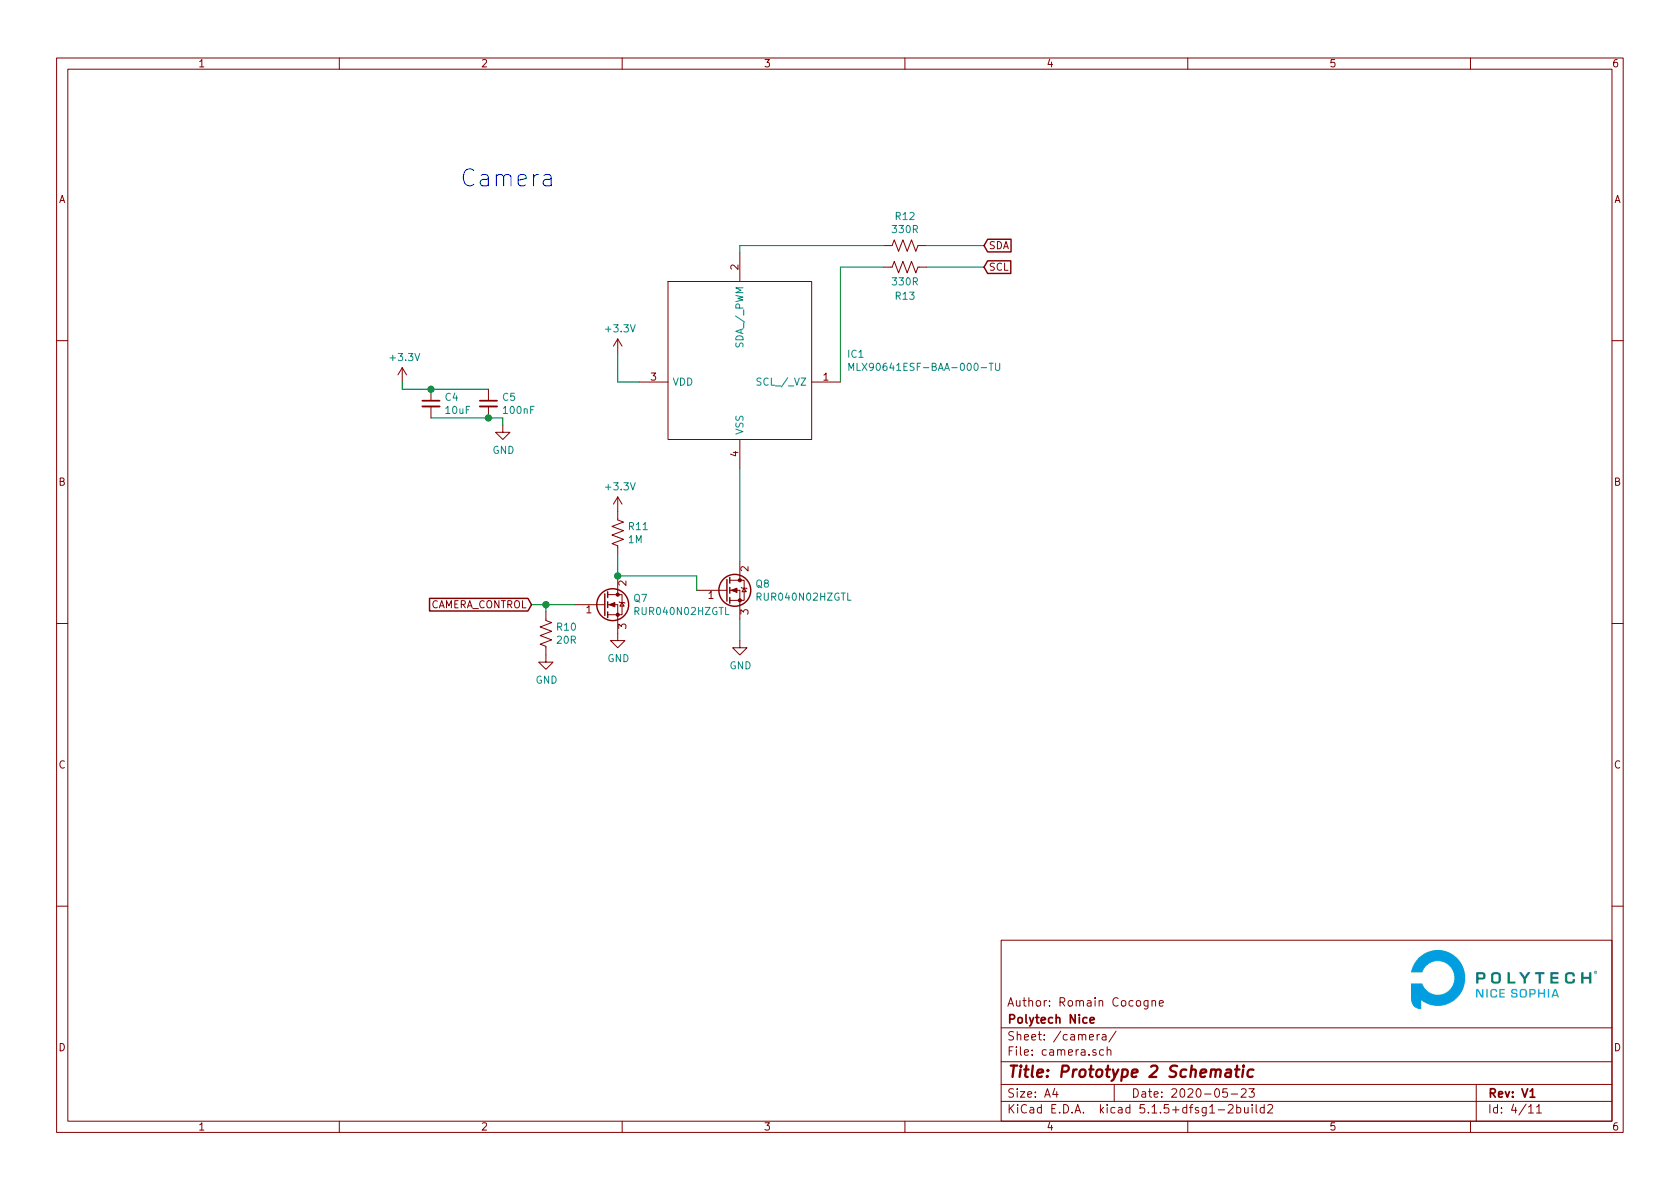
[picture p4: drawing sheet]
EESchema Schematic File Version 4
EELAYER 30 0
EELAYER END
$Descr A4 11693 8268
encoding utf-8
Sheet 4 11
Title "Prototype 2 Schematic"
Date "2020-05-23"
Rev "V1"
Comp "Polytech Nice"
Comment1 "Author: Romain Cocogne"
Comment2 ""
Comment3 ""
Comment4 ""
$EndDescr
$Comp
L power:+3.3V #PWR026
U 1 1
P 4300 2450
F 0 "#PWR026" H 4300 2300 50  0001 C CNN
F 1 "+3.3V" H 4315 2623 50  0000 C CNN
F 2 "" H 4300 2450 50  0001 C CNN
F 3 "" H 4300 2450 50  0001 C CNN
	1    4300 2450
	1    0    0    -1  
$EndComp
Wire Wire Line
	4300 2450 4300 2650
Wire Wire Line
	4300 2650 4450 2650
Wire Wire Line
	5150 1700 5150 1750
Wire Wire Line
	5850 1850 5850 2650
$Comp
L panneaux_solaires:10uF C4
U 1 1
P 3000 2800
F 0 "C4" H 3092 2846 50  0000 L CNN
F 1 "10uF" H 3092 2755 50  0000 L CNN
F 2 "Capacitor_SMD:C_0805_2012Metric" H 3000 2800 50  0001 C CNN
F 3 "~" H 3000 2800 50  0001 C CNN
	1    3000 2800
	1    0    0    -1  
$EndComp
$Comp
L panneaux_solaires:100nF C5
U 1 1
P 3400 2800
F 0 "C5" H 3492 2846 50  0000 L CNN
F 1 "100nF" H 3492 2755 50  0000 L CNN
F 2 "Capacitor_SMD:C_0805_2012Metric" H 3400 2800 50  0001 C CNN
F 3 "~" H 3400 2800 50  0001 C CNN
	1    3400 2800
	1    0    0    -1  
$EndComp
Wire Wire Line
	3400 2700 3000 2700
Wire Wire Line
	2800 2700 2800 2650
Connection ~ 3000 2700
Wire Wire Line
	3000 2700 2800 2700
Wire Wire Line
	3400 2900 3000 2900
Wire Wire Line
	3400 2900 3500 2900
Wire Wire Line
	3500 2900 3500 2950
Connection ~ 3400 2900
$Comp
L power:+3.3V #PWR023
U 1 1
P 2800 2650
F 0 "#PWR023" H 2800 2500 50  0001 C CNN
F 1 "+3.3V" H 2815 2823 50  0000 C CNN
F 2 "" H 2800 2650 50  0001 C CNN
F 3 "" H 2800 2650 50  0001 C CNN
	1    2800 2650
	1    0    0    -1  
$EndComp
$Comp
L power:GND #PWR024
U 1 1
P 3500 2950
F 0 "#PWR024" H 3500 2700 50  0001 C CNN
F 1 "GND" H 3505 2777 50  0000 C CNN
F 2 "" H 3500 2950 50  0001 C CNN
F 3 "" H 3500 2950 50  0001 C CNN
	1    3500 2950
	1    0    0    -1  
$EndComp
$Comp
L panneaux_solaires:330R R12
U 1 1
P 6300 1700
F 0 "R12" V 6095 1700 50  0000 C CNN
F 1 "330R" V 6186 1700 50  0000 C CNN
F 2 "Resistor_SMD:R_0805_2012Metric" V 6340 1690 50  0001 C CNN
F 3 "" H 6300 1700 50  0001 C CNN
	1    6300 1700
	0    1    1    0   
$EndComp
$Comp
L panneaux_solaires:330R R13
U 1 1
P 6300 1850
F 0 "R13" V 6500 1850 50  0000 C CNN
F 1 "330R" V 6400 1850 50  0000 C CNN
F 2 "Resistor_SMD:R_0805_2012Metric" V 6340 1840 50  0001 C CNN
F 3 "" H 6300 1850 50  0001 C CNN
	1    6300 1850
	0    1    1    0   
$EndComp
Wire Wire Line
	5850 1850 6150 1850
Wire Wire Line
	6450 1850 6850 1850
Wire Wire Line
	6850 1700 6450 1700
$Comp
L panneaux_solaires:MLX90641ESF-BAA-000-TU IC1
U 1 1
P 4450 2650
F 0 "IC1" H 5894 2846 50  0000 L CNN
F 1 "MLX90641ESF-BAA-000-TU" H 5894 2755 50  0000 L CNN
F 2 "MLX90621ESFBAB000SP" H 5700 3350 50  0001 L CNN
F 3 "https://www.mouser.com/datasheet/2/734/MLX90614-Datasheet-Melexis-953298.pdf" H 5700 3250 50  0001 L CNN
F 4 "Board Mount Temperature Sensors" H 5700 3150 50  0001 L CNN "Description"
F 5 "11.4" H 5700 3050 50  0001 L CNN "Height"
F 6 "Melexis" H 5700 2950 50  0001 L CNN "Manufacturer_Name"
F 7 "MLX90641ESF-BAA-000-TU" H 5700 2850 50  0001 L CNN "Manufacturer_Part_Number"
F 8 "482-90641ESFBAA000TU" H 5700 2750 50  0001 L CNN "Mouser Part Number"
F 9 "https://www.mouser.com/Search/Refine.aspx?Keyword=482-90641ESFBAA000TU" H 5700 2650 50  0001 L CNN "Mouser Price/Stock"
F 10 "" H 5700 2550 50  0001 L CNN "RS Part Number"
F 11 "" H 5700 2450 50  0001 L CNN "RS Price/Stock"
	1    4450 2650
	1    0    0    -1  
$EndComp
Wire Wire Line
	5150 1700 6150 1700
Text GLabel 6850 1850 2    50   Input ~ 0
SCL
Text GLabel 6850 1700 2    50   Input ~ 0
SDA
Text GLabel 3700 4200 0    50   Input ~ 0
CAMERA_CONTROL
Wire Wire Line
	5150 4300 5150 4450
$Comp
L panneaux_solaires:20R R?
U 1 1
P 3800 4400
AR Path="/5E7571A7/5E866848" Ref="R?"  Part="1" 
AR Path="/5E8CE88D/5E866848" Ref="R?"  Part="1" 
AR Path="/5E8B7D51/5E866848" Ref="R10"  Part="1" 
F 0 "R10" H 3868 4446 50  0000 L CNN
F 1 "20R" H 3868 4355 50  0000 L CNN
F 2 "Resistor_SMD:R_0805_2012Metric" V 3840 4390 50  0001 C CNN
F 3 "~" H 3800 4400 50  0001 C CNN
	1    3800 4400
	1    0    0    -1  
$EndComp
Wire Wire Line
	4850 4100 4850 4000
Wire Wire Line
	4300 3850 4300 4000
Wire Wire Line
	4000 4200 3800 4200
Wire Wire Line
	3800 4200 3800 4250
Wire Wire Line
	3800 4200 3700 4200
Connection ~ 3800 4200
$Comp
L panneaux_solaires:RUR040N02HZGTL Q?
U 1 1
P 4200 4200
AR Path="/5E7571A7/5E866854" Ref="Q?"  Part="1" 
AR Path="/5E8CE88D/5E866854" Ref="Q?"  Part="1" 
AR Path="/5E8B7D51/5E866854" Ref="Q7"  Part="1" 
F 0 "Q7" H 4406 4246 50  0000 L CNN
F 1 "RUR040N02HZGTL" H 4406 4155 50  0000 L CNN
F 2 "panneaux_solaires:RUR040N02HZGTL" H 4400 4300 50  0001 C CNN
F 3 "~" H 4200 4200 50  0001 C CNN
	1    4200 4200
	1    0    0    -1  
$EndComp
$Comp
L panneaux_solaires:RUR040N02HZGTL Q?
U 1 1
P 5050 4100
AR Path="/5E7571A7/5E86685A" Ref="Q?"  Part="1" 
AR Path="/5E8CE88D/5E86685A" Ref="Q?"  Part="1" 
AR Path="/5E8B7D51/5E86685A" Ref="Q8"  Part="1" 
F 0 "Q8" H 5256 4146 50  0000 L CNN
F 1 "RUR040N02HZGTL" H 5256 4055 50  0000 L CNN
F 2 "panneaux_solaires:RUR040N02HZGTL" H 5250 4200 50  0001 C CNN
F 3 "~" H 5050 4100 50  0001 C CNN
	1    5050 4100
	1    0    0    -1  
$EndComp
Wire Wire Line
	4850 4000 4300 4000
Connection ~ 4300 4000
$Comp
L panneaux_solaires:1M R?
U 1 1
P 4300 3700
AR Path="/5E7571A7/5E866862" Ref="R?"  Part="1" 
AR Path="/5E8CE88D/5E866862" Ref="R?"  Part="1" 
AR Path="/5E8B7D51/5E866862" Ref="R11"  Part="1" 
F 0 "R11" H 4368 3746 50  0000 L CNN
F 1 "1M" H 4368 3655 50  0000 L CNN
F 2 "Resistor_SMD:R_0805_2012Metric" V 4340 3690 50  0001 C CNN
F 3 "~" H 4300 3700 50  0001 C CNN
	1    4300 3700
	1    0    0    -1  
$EndComp
Wire Wire Line
	5150 3250 5150 3900
$Comp
L power:+3.3V #PWR027
U 1 1
P 4300 3550
F 0 "#PWR027" H 4300 3400 50  0001 C CNN
F 1 "+3.3V" H 4315 3723 50  0000 C CNN
F 2 "" H 4300 3550 50  0001 C CNN
F 3 "" H 4300 3550 50  0001 C CNN
	1    4300 3550
	1    0    0    -1  
$EndComp
$Comp
L power:GND #PWR025
U 1 1
P 3800 4550
F 0 "#PWR025" H 3800 4300 50  0001 C CNN
F 1 "GND" H 3805 4377 50  0000 C CNN
F 2 "" H 3800 4550 50  0001 C CNN
F 3 "" H 3800 4550 50  0001 C CNN
	1    3800 4550
	1    0    0    -1  
$EndComp
$Comp
L power:GND #PWR028
U 1 1
P 4300 4400
F 0 "#PWR028" H 4300 4150 50  0001 C CNN
F 1 "GND" H 4305 4227 50  0000 C CNN
F 2 "" H 4300 4400 50  0001 C CNN
F 3 "" H 4300 4400 50  0001 C CNN
	1    4300 4400
	1    0    0    -1  
$EndComp
$Comp
L power:GND #PWR029
U 1 1
P 5150 4450
F 0 "#PWR029" H 5150 4200 50  0001 C CNN
F 1 "GND" H 5155 4277 50  0000 C CNN
F 2 "" H 5150 4450 50  0001 C CNN
F 3 "" H 5150 4450 50  0001 C CNN
	1    5150 4450
	1    0    0    -1  
$EndComp
Text Notes 3200 1300 0    118  ~ 0
Camera
$EndSCHEMATC
